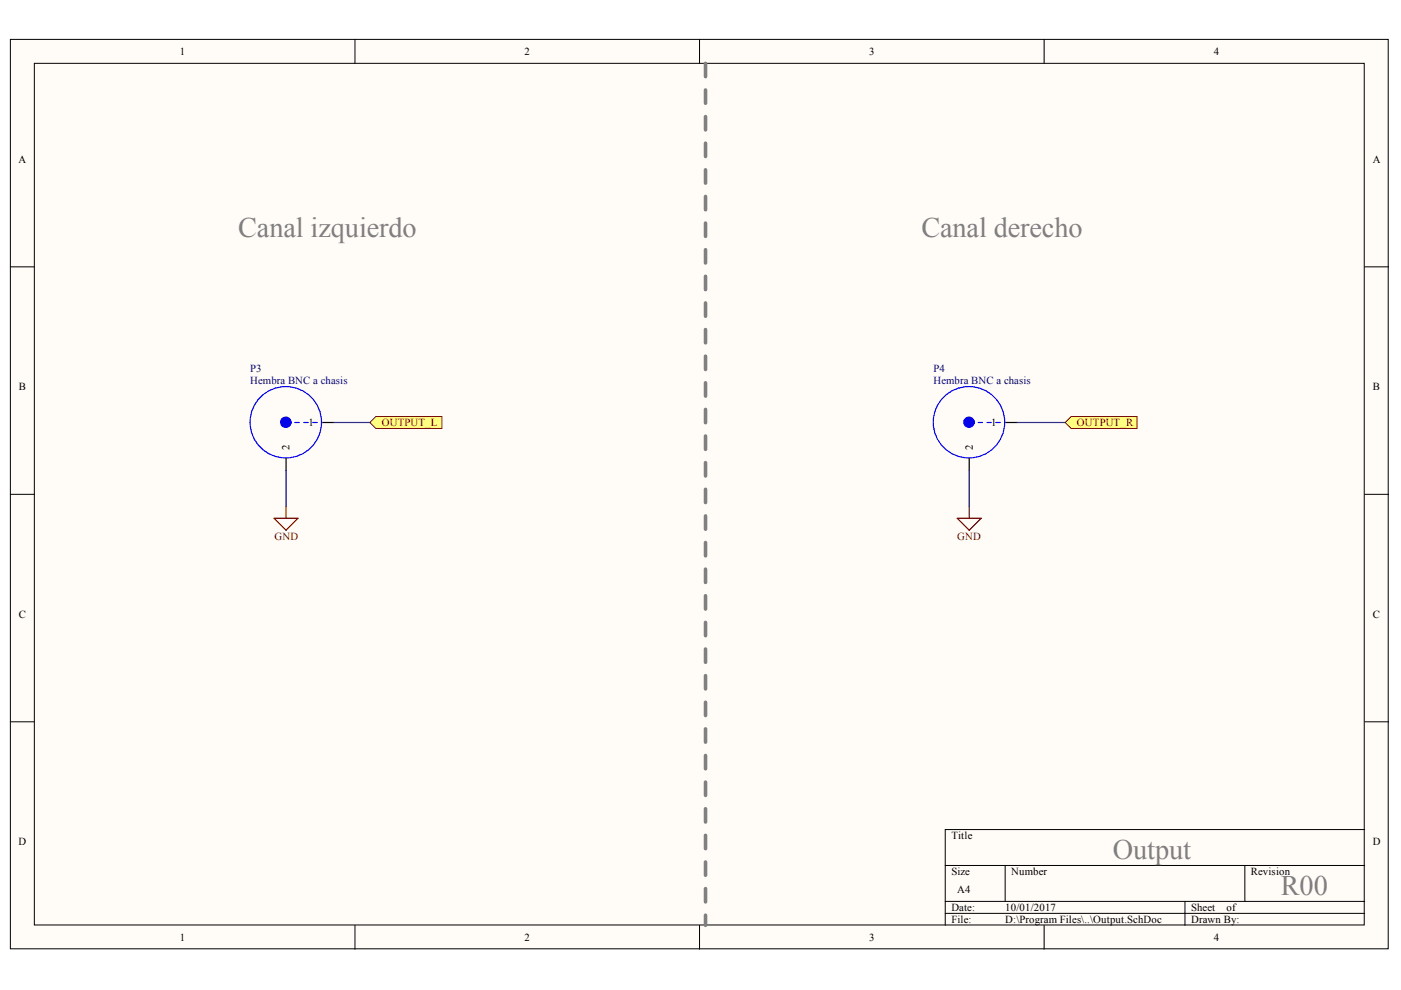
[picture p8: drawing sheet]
<svg xmlns="http://www.w3.org/2000/svg" width="297mm" height="210mm" viewBox="0 0 297 210" stroke-linecap="round" stroke-linejoin="round" font-family="sans-serif">
<g fill="#fffcf8" stroke="#000" stroke-width=".21">
<path d="M2.2 8.4h292.1v192.8h-292.1z"/>
<path d="M7.3 13.4h281.9v182.7h-281.9z"/>
</g>
<g fill="none" stroke="#000" stroke-width=".21">
<path d="M75.3 8.4v5M148.3 8.4v5M221.4 8.4v5M2.2 56.6h5.1M289.3 56.6h5.1M2.2 104.8h5.1M289.3 104.8h5.1M2.2 153h5.1M289.3 153h5.1M289.3 175.9h-88.9v20.3M75.3 196.2v5.1M148.3 196.2v5.1"/>
<path d="M200.4 183.5h88.9M200.4 191.1h88.9M200.4 193.7h88.9M213.1 183.5v7.6M221.4 196.2v5.1M251.2 191.1v5.1M263.9 183.5v7.6"/>
</g>
<g fill="#ffff80" stroke="#800000" stroke-width=".21">
<path d="M225.8 89.6l1.3-1.3h14v2.5h-14z" fill-rule="evenodd"/>
<path d="M78.4 89.6l1.3-1.3h14v2.5h-14z" fill-rule="evenodd"/>
</g>
<g fill="none" stroke="#00f" stroke-width=".25">
<circle cx="60.6" cy="89.5" r="7.6"/>
<circle cx="205.4" cy="89.5" r="7.6"/>
</g>
<g fill="none" stroke="#00f" stroke-width="1.3">
<circle cx="60.6" cy="89.5" r=".58"/>
<circle cx="205.4" cy="89.5" r=".58"/>
</g>
<path d="M60.6 97.2v2.5M68.3 89.6h2.5M205.5 97.2v2.5M213.1 89.6h2.6" fill="none" stroke="#000" stroke-width=".25"/>
<path d="M60.6 89.6h7.7M205.5 89.6h7.6" fill="none" stroke="#00f" stroke-width=".25" stroke-dasharray=".9 .9"/>
<path d="M60.6 99.7v7.6M70.8 89.6h7.6M205.5 99.7v7.6M215.7 89.6h10.1" fill="none" stroke="#000080" stroke-width=".25"/>
<path d="M58.1 109.9h5.1l-2.6 2.5zM60.6 107.3v2.6M202.9 109.9h5.1l-2.5 2.5zM205.5 107.3v2.6" fill="none" stroke="#800000" stroke-width=".25"/>
<path d="M149.6 13.4v182.8" fill="none" stroke="#808080" stroke-width=".76" stroke-dasharray="2.8 2.8"/>
<g font-size="6" fill="#808080">
<text x="50.5" y="50.2">Canal izquierdo</text>
<text x="195.4" y="50.2">Canal derecho</text>
<text x="236" y="182.2">Output</text>
<text x="271.6" y="189.9">R00</text>
</g>
<g font-size="2.3">
<text x="38.1" y="11.7">1</text>
<text x="111.2" y="11.7">2</text>
<text x="184.3" y="11.7">3</text>
<text x="257.4" y="11.7">4</text>
<text x="3.9" y="34.5">A</text>
<text x="291.1" y="34.5">A</text>
<text x="4" y="82.7">B</text>
<text x="291.1" y="82.7">B</text>
<text x="61.4" y="95.4" transform="rotate(-90 61.4 95.4)">2</text>
<text x="65.4" y="90.3">1</text>
<text x="206.3" y="95.4" transform="rotate(-90 206.3 95.4)">2</text>
<text x="210.2" y="90.3">1</text>
<text x="4" y="131">C</text>
<text x="291.1" y="131">C</text>
<text x="3.9" y="179.2">D</text>
<text x="201.7" y="177.9">Title</text>
<text x="291.1" y="179.2">D</text>
<text x="201.7" y="185.6">Size</text>
<text x="214.4" y="185.6">Number</text>
<text x="265.2" y="185.6">Revision</text>
<text x="203" y="189.4">A4</text>
<text x="201.7" y="193.2">Date:</text>
<text x="201.7" y="195.7">File:</text>
<text x="213.1" y="193.2">10/01/2017</text>
<text x="213.1" y="195.7">D:\Program Files\..\Output.SchDoc</text>
<text x="252.5" y="193.2">Sheet</text>
<text x="252.5" y="195.7">Drawn By:</text>
<text x="260.1" y="193.2">of</text>
<text x="38.1" y="199.5">1</text>
<text x="111.2" y="199.5">2</text>
<text x="184.3" y="199.5">3</text>
<text x="257.4" y="199.5">4</text>
</g>
<g font-size="2.3" fill="#000080">
<text x="53" y="78.9">P3</text>
<text x="53" y="81.5">Hembra BNC a chasis</text>
<text x="197.9" y="78.9">P4</text>
<text x="197.9" y="81.5">Hembra BNC a chasis</text>
</g>
<g font-size="2.3" fill="#800000">
<text x="80.9" y="90.3">OUTPUT_L</text>
<text x="228.3" y="90.3">OUTPUT_R</text>
<text x="58.2" y="114.5">GND</text>
<text x="203" y="114.5">GND</text>
</g>
</svg>
